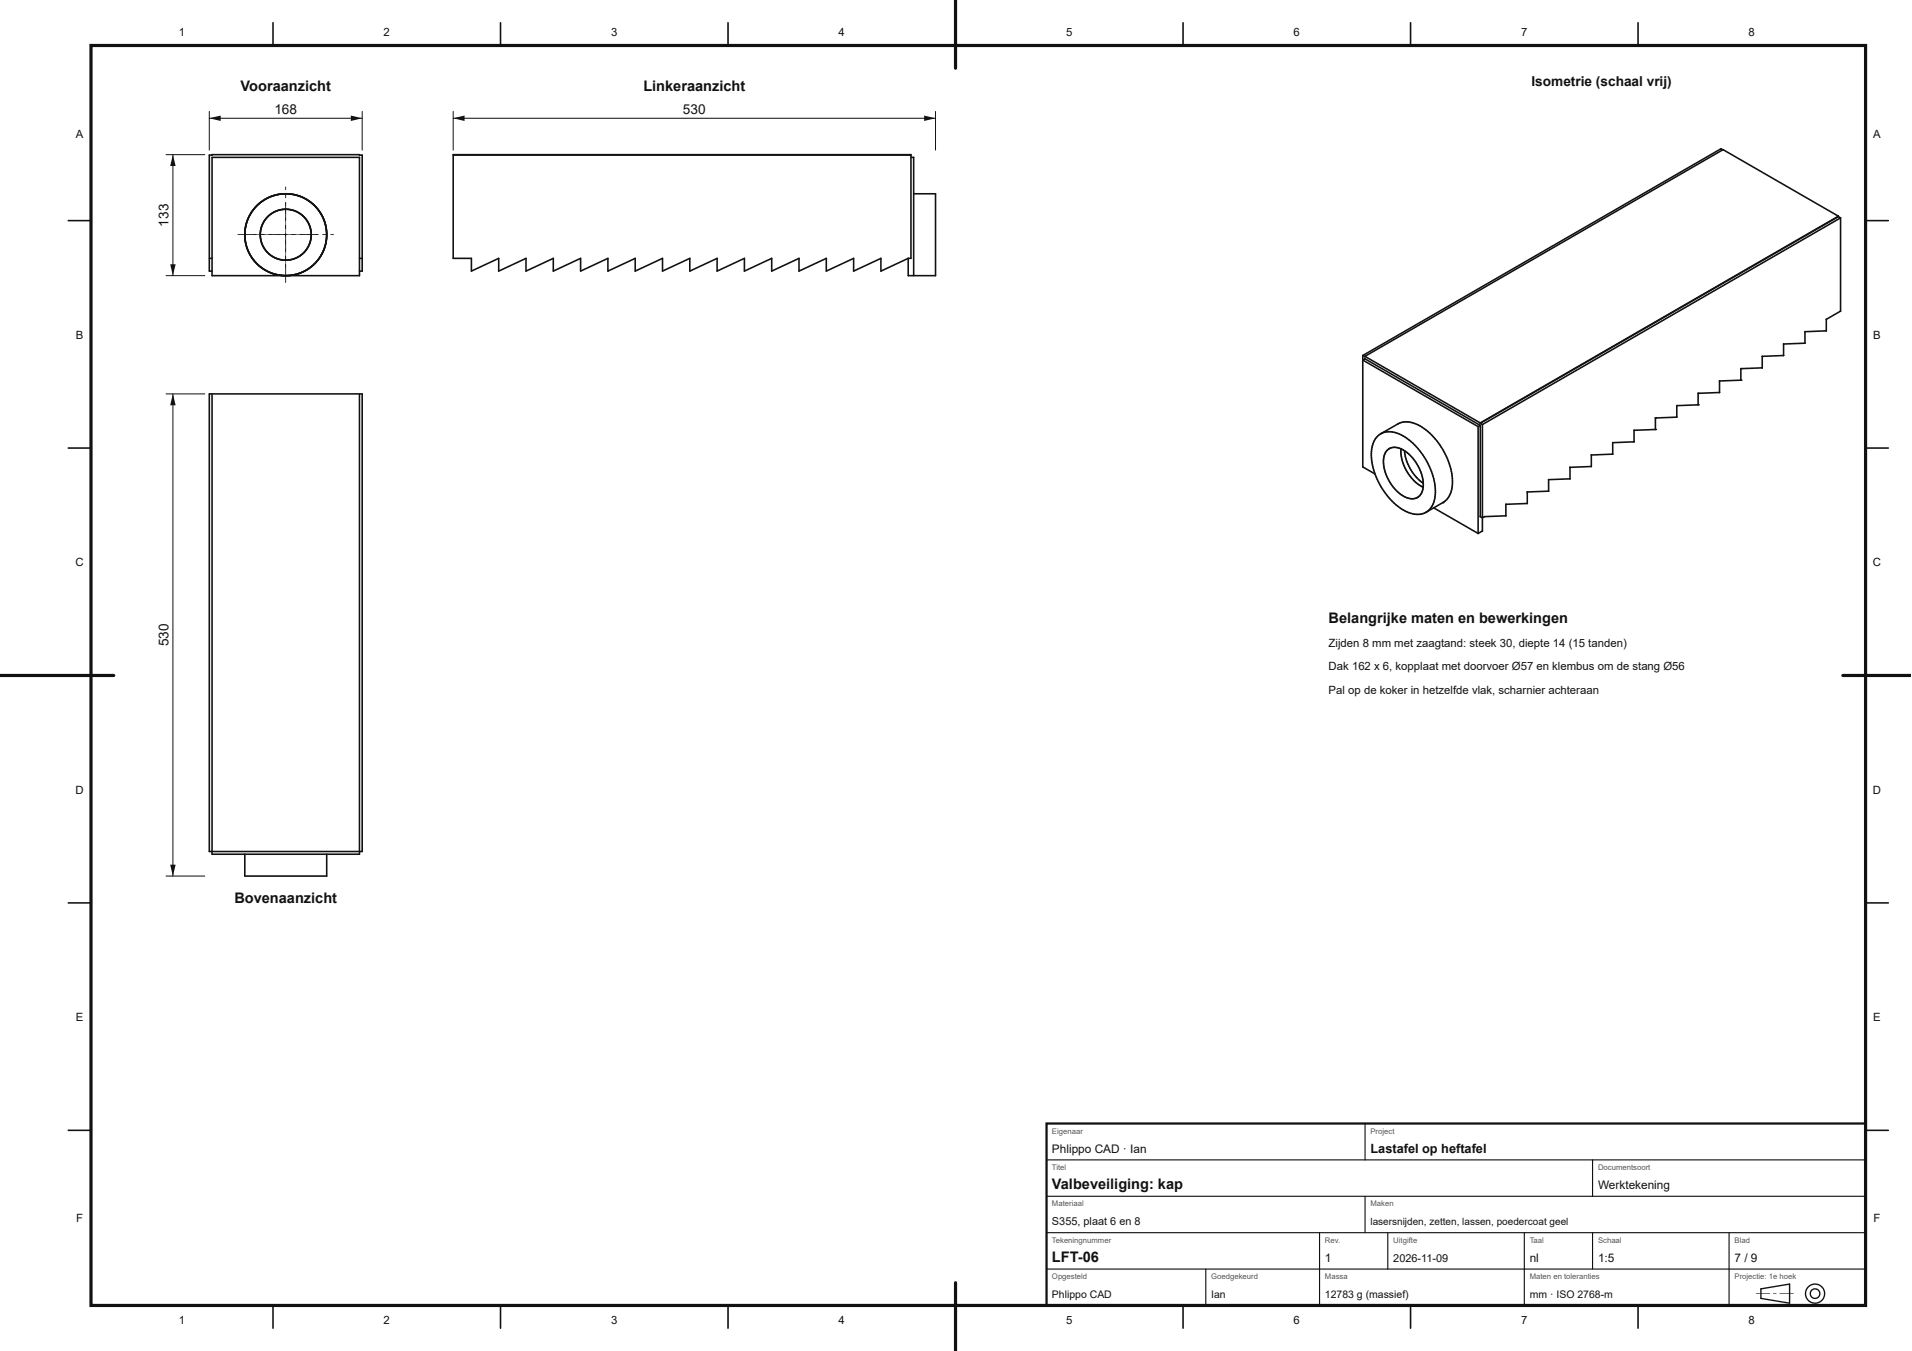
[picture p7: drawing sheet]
<svg xmlns="http://www.w3.org/2000/svg" width="420mm" height="297mm" viewBox="0 0 420 297" stroke-linecap="round" stroke-linejoin="round" font-family="sans-serif">
<g fill="none" stroke="#111" stroke-width=".35">
<path d="M46.6 34.6h32.4v26h-32.4zM46 56.8h.6M46.6 59.6h-.6v-25.5l.6-.1 33 .1v25.5h-.6M79 56.8h.6"/>
<circle cx="62.8" cy="51.6" r="5.6"/>
<circle cx="62.8" cy="51.6" r="9"/>
</g>
<g fill="#111">
<path d="M52.3 51.6h4.1l-4.1 .1zM57.3 51.6h.9l-.9 .1zM59.1 51.6h4.1l-4.1 .1zM64.1 51.6h.9l-.9 .1zM65.9 51.6h4.1l-4.1 .1zM70.9 51.6h.9l-.9 .1zM72.7 51.6h.7l-.7 .1z"/>
<path d="M62.8 58.1h.1l-.1 4.1zM62.8 56.3h.1l-.1 .9zM62.8 51.3h.1l-.1 4.1zM62.8 49.5h.1l-.1 .9zM62.8 44.5h.1l-.1 4.1zM62.8 42.7h.1l-.1 .9zM62.8 41.1h.1l-.1 .7z"/>
</g>
<circle cx="62.8" cy="51.6" r="5.6" fill="none" stroke="#111" stroke-width=".35"/>
<g fill="#111">
<path d="M55.7 51.6h4.1l-4.1 .1zM60.7 51.6h.9l-.9 .1zM62.5 51.6h4.1l-4.1 .1zM67.5 51.6h.9l-.9 .1zM69.3 51.6h.7l-.7 .1z"/>
<path d="M62.8 54.7h.1l-.1 4.1zM62.8 52.9h.1l-.1 .9zM62.8 47.9h.1l-.1 4.1zM62.8 46.1h.1l-.1 .9zM62.8 44.5h.1l-.1 .7z"/>
</g>
<circle cx="62.8" cy="51.6" r="9" fill="none" stroke="#111" stroke-width=".35"/>
<g fill="#111">
<path d="M52.3 51.6h4.1l-4.1 .1zM57.3 51.6h.9l-.9 .1zM59.1 51.6h4.1l-4.1 .1zM64.1 51.6h.9l-.9 .1zM65.9 51.6h4.1l-4.1 .1zM70.9 51.6h.9l-.9 .1zM72.7 51.6h.7l-.7 .1z"/>
<path d="M62.8 58.1h.1l-.1 4.1zM62.8 56.3h.1l-.1 .9zM62.8 51.3h.1l-.1 4.1zM62.8 49.5h.1l-.1 .9zM62.8 44.5h.1l-.1 4.1zM62.8 42.7h.1l-.1 .9zM62.8 41.1h.1l-.1 .7z"/>
</g>
<path d="M99.6 34h100.6v22.8h-.6l-6 2.8v-2.8l-6 2.8v-2.8l-6 2.8v-2.8l-6 2.8v-2.8l-6 2.8v-2.8l-6 2.8v-2.8l-6 2.8v-2.8l-6 2.8v-2.8l-6 2.8v-2.8l-6 2.8v-2.8l-6 2.8v-2.8l-6 2.8v-2.8l-6 2.8v-2.8l-6 2.8v-2.8l-6 2.8v-2.8l-6 2.8v-2.8h-4zM99.6 34.1h100.6M200.2 34.6h.6v26M200.8 42.6h4.8v18h-6v-3.8M46 86.6h33.6v100.6h-33.6zM46.6 86.6v101.2h32.4v-101.2M53.8 187.8v4.8h18v-4.8" fill="none" stroke="#111" stroke-width=".35"/>
<path d="M46 24.5v8.5M46 26h33.6M79.6 24.5v8.5" fill="none" stroke="#111" stroke-width=".22"/>
<g fill="#111">
<path d="M46 26l2.5-.6v1.2z"/>
<path d="M77.1 25.4l2.5 .6-2.5 .6z"/>
</g>
<path d="M36.5 34h8.5M38 34v26.6M36.5 60.6h8.5" fill="none" stroke="#111" stroke-width=".22"/>
<g fill="#111">
<path d="M37.4 58.1h1.2l-.6 2.5z"/>
<path d="M38 34l.6 2.5h-1.2z"/>
</g>
<path d="M36.5 86.6h8.5M38 86.6v106M36.5 192.6h8.5" fill="none" stroke="#111" stroke-width=".22"/>
<g fill="#111">
<path d="M37.4 190.1h1.2l-.6 2.5z"/>
<path d="M38 86.6l.6 2.5h-1.2z"/>
</g>
<path d="M99.6 24.5v8.5M99.6 26h106M205.6 24.5v8.5" fill="none" stroke="#111" stroke-width=".22"/>
<g fill="#111">
<path d="M99.6 26l2.5-.6v1.2z"/>
<path d="M203.1 25.4l2.5 .6-2.5 .6z"/>
</g>
<g fill="none" stroke="#111" stroke-width=".35">
<path d="M378.6 32.9l-.4-.2-78.7 45.5M404 47.5l-25.3-14.6-78.7 45.4M404 47.6l.5 .3M404 47.5l-78.7 45.5-25.3-14.7M404 47.6l-78.7 45.5 .5 .2M404 47.5v.1M404.5 47.9l-78.7 45.4M404.5 47.9v20.5M299.5 79.2l.5-.3 25.3 14.6-.5 .3zM299.5 78.2l.5 .2M299.5 78.2v24.4M300 78.4h.1"/>
<path d="M300 78.3v.1M300 78.9h.1M387.3 78.3v2.6M392 75.6v2.6M396.7 72.9v2.5M401.4 70.2h.1M401.4 70.2v2.5M404.5 68.4h.1M307.3 93.2a5.4 5.4 0 0 1 5.7 1 15.3 15.3 0 0 1 6.1 12.8 4.5 4.5 0 0 1-2 3.5M307.9 98.7a9.4 9.4 0 0 0 4.9 8.4M325.8 93.3v23.4M354.4 97.3v2.5"/>
<path d="M359.1 94.6v2.5M363.8 91.9v2.5M368.5 89.2v2.5M373.2 86.5v2.5M377.9 83.8v2.5M382.6 81v2.6M330.9 110.9v2.5M335.6 108.2v2.5M340.3 105.4v2.6M345 102.7v2.6M349.7 100v2.6"/>
</g>
<circle cx="317.1" cy="110.5" r=".17" fill="#111"/>
<path d="M378.2 32.7h.1M378.7 32.9h.1M302.7 96a4.5 4.5 0 0 1 5.7-.1 15.1 15.1 0 0 1 7 13.3 4 4 0 0 1-6.2 3.4 15 15 0 0 1-7.8-13.8 4.9 4.9 0 0 1 1.3-2.8zM304.9 99a3.1 3.1 0 0 1 4 .3 9.2 9.2 0 0 1 3.7 8.5 2.5 2.5 0 0 1-3.9 1.4 9.2 9.2 0 0 1-4.5-9zM299.5 102.6h.1" fill="none" stroke="#111" stroke-width=".35"/>
<g fill="#111">
<circle cx="363.8" cy="91.9" r=".17"/>
<circle cx="363.8" cy="94.4" r=".17"/>
</g>
<g fill="none" stroke="#111" stroke-width=".35">
<path d="M387.3 78.3h.1M392 75.6h.1M392 78.2h.1M396.7 72.9h.1M396.7 75.4h.1M401.4 72.7h.1M354.4 97.3h.1M354.4 99.8h.1M359.1 94.6h.1M359.1 97.1h.1M387.3 80.9h.1M330.9 110.9h.1"/>
<path d="M330.9 113.4h.1M335.6 108.1v.1M335.6 110.7h.1M340.3 105.4h.1M340.3 108h.1M345 102.7h.1M345 105.3h.1M349.7 100h.1M349.7 102.5v.1"/>
</g>
<g fill="#111">
<circle cx="382.6" cy="81" r=".17"/>
<circle cx="382.6" cy="83.6" r=".17"/>
</g>
<path d="M377.9 83.8h.1M377.9 86.3h.1" fill="none" stroke="#111" stroke-width=".35"/>
<g fill="#111">
<circle cx="373.2" cy="86.5" r=".17"/>
<circle cx="373.2" cy="89" r=".17"/>
</g>
<g fill="none" stroke="#111" stroke-width=".35">
<path d="M60 5v5M110 5v5M160 5v5M210 5v5M260 5v5M310 5v5M360 5v5M15 48.5h5M410 48.5h5M392 78.2l-4.7 .1M396.7 75.4l-4.7 .2M401.4 72.7l-4.7 .2"/>
<path d="M404.5 68.4l-3.1 1.8M15 98.5h5M305.4 98.6h.1M307.3 93.2l-3.8 2.1M308.7 99.1a10 10 0 0 0 4.1 7.1M308.7 99.1h.1M324.8 93.8v23.5M325.3 93v.1M325.3 93.5v20.1M354.4 99.8l-4.7 .2M359.1 97.1l-4.7 .2M363.8 94.4l-4.7 .2"/>
<path d="M368.5 89.2h.1M368.5 91.7h.1M368.5 91.7l-4.7 .2M373.2 89l-4.7 .2M377.9 86.3l-4.7 .2M382.6 83.6l-4.7 .2M387.3 80.9l-4.7 .1M410 98.5h5M299.5 102.6l2.7 1.6M311.5 109.4h.1M315.1 111.6l9.7 5.7M317.1 110.5l-3.8 2.2"/>
<path d="M325.3 113.6l.5 .2 .5-.2M325.3 113.6h.1M325.8 116.7l-1 .6M326.2 113.6h.1M330.9 113.4l-4.6 .2M335.6 110.7l-4.7 .2M340.3 108l-4.7 .2M345 105.3l-4.7 .1M349.7 102.6l-4.7 .1M15 148.5h5M410 148.5h5M15 198.5h5"/>
<path d="M410 198.5h5M15 248.5h5M410 248.5h5M60 287v5M110 287v5M160 287v5M210 287v5M260 287v5M310 287v5M360 287v5"/>
</g>
<path d="M20 10h390v277h-390z" fill="none" stroke="#111" stroke-width=".7" stroke-linecap="butt"/>
<path d="M210 0v15M0 148.5h25M405 148.5h14.9M210 282v15" fill="none" stroke="#111" stroke-width=".7"/>
<path d="M230 247h180v40h-180z" fill="none" stroke="#111" stroke-width=".5"/>
<g fill="none" stroke="#111" stroke-width=".25">
<path d="M230 255h180M300 247v8M350 255v8M230 279h180M230 271h180M230 263h180M265 279v8M290 271v16M300 263v8M305 271v8M335 271v16M350 271v8"/>
<path d="M380 271v16"/>
</g>
<path d="M387 283.3l6.3-1v4.2l-6.3-1.1z" fill="none" stroke="#111" stroke-width=".3"/>
<path d="M385.9 284.3l3.1 .1-3.1 .1zM389.7 284.3l.7 .1-.7 .1zM391.1 284.3l3.1 .1-3.1 .1z" fill="#111"/>
<g fill="none" stroke="#111" stroke-width=".3">
<circle cx="398.9" cy="284.4" r="1.05"/>
<circle cx="398.9" cy="284.4" r="2.1"/>
</g>
<g font-size="3.2" fill="#111">
<text x="52.9" y="20">Vooraanzicht</text>
<text x="141.4" y="20">Linkeraanzicht</text>
<text x="292" y="137">Belangrijke maten en bewerkingen</text>
<text x="51.5" y="198.6">Bovenaanzicht</text>
<text x="231.2" y="261.4">Valbeveiliging: kap</text>
<text x="231.2" y="277.4">LFT-06</text>
</g>
<g font-size="3" fill="#111">
<text x="336.6" y="19">Isometrie (schaal vrij)</text>
<text x="60.3" y="25">168</text>
<text x="150.1" y="25">530</text>
<text x="37" y="49.8" transform="rotate(-90 37 49.8)">133</text>
<text x="37" y="142.1" transform="rotate(-90 37 142.1)">530</text>
</g>
<text font-size="2.8" fill="#111" x="301.2" y="253.4">Lastafel op heftafel</text>
<g font-size="2.6" fill="#111">
<text x="231.2" y="253.4">Phlippo CAD · Ian</text>
<text x="351.2" y="261.4">Werktekening</text>
<text x="291.2" y="277.4">1</text>
<text x="336.2" y="277.4">nl</text>
<text x="351.2" y="277.4">1:5</text>
<text x="381.2" y="277.4">7 / 9</text>
</g>
<g font-size="2.5" fill="#111">
<text x="39.3" y="8">1</text>
<text x="84.3" y="8">2</text>
<text x="134.3" y="8">3</text>
<text x="184.3" y="8">4</text>
<text x="234.3" y="8">5</text>
<text x="284.3" y="8">6</text>
<text x="334.3" y="8">7</text>
<text x="384.3" y="8">8</text>
<text x="16.7" y="30.2">A</text>
<text x="411.7" y="30.2">A</text>
<text x="16.7" y="74.5">B</text>
<text x="411.7" y="74.5">B</text>
<text x="16.6" y="124.5">C</text>
<text x="411.6" y="124.5">C</text>
<text x="292" y="142.2">Zijden 8 mm met zaagtand: steek 30, diepte 14 (15 tanden)</text>
<text x="292" y="147.4">Dak 162 x 6, kopplaat met doorvoer Ø57 en klembus om de stang Ø56</text>
<text x="292" y="152.6">Pal op de koker in hetzelfde vlak, scharnier achteraan</text>
<text x="16.6" y="174.5">D</text>
<text x="411.6" y="174.5">D</text>
<text x="16.7" y="224.5">E</text>
<text x="411.7" y="224.5">E</text>
<text x="16.7" y="268.7">F</text>
<text x="411.7" y="268.7">F</text>
<text x="39.3" y="291">1</text>
<text x="84.3" y="291">2</text>
<text x="134.3" y="291">3</text>
<text x="184.3" y="291">4</text>
<text x="234.3" y="291">5</text>
<text x="284.3" y="291">6</text>
<text x="334.3" y="291">7</text>
<text x="384.3" y="291">8</text>
</g>
<g font-size="2.4" fill="#111">
<text x="231.2" y="269.4">S355, plaat 6 en 8</text>
<text x="306.2" y="277.4">2026-11-09</text>
</g>
<g font-size="2.3" fill="#111">
<text x="231.2" y="285.4">Phlippo CAD</text>
<text x="266.2" y="285.4">Ian</text>
<text x="291.2" y="285.4">12783 g (massief)</text>
<text x="336.2" y="285.4">mm · ISO 2768-m</text>
</g>
<text font-size="2.2" fill="#111" x="301.2" y="269.4">lasersnijden, zetten, lassen, poedercoat geel</text>
<g font-size="1.7" fill="#555">
<text x="231.2" y="249.2">Eigenaar</text>
<text x="301.2" y="249.2">Project</text>
<text x="231.2" y="257.2">Titel</text>
<text x="351.2" y="257.2">Documentsoort</text>
<text x="231.2" y="265.2">Materiaal</text>
<text x="301.2" y="265.2">Maken</text>
<text x="231.2" y="273.2">Tekeningnummer</text>
<text x="291.2" y="273.2">Rev.</text>
<text x="306.2" y="273.2">Uitgifte</text>
<text x="336.2" y="273.2">Taal</text>
<text x="351.2" y="273.2">Schaal</text>
<text x="381.2" y="273.2">Blad</text>
<text x="231.2" y="281.2">Opgesteld</text>
<text x="266.2" y="281.2">Goedgekeurd</text>
<text x="291.2" y="281.2">Massa</text>
<text x="336.2" y="281.2">Maten en toleranties</text>
<text x="381.2" y="281.2">Projectie: 1e hoek</text>
</g>
</svg>
